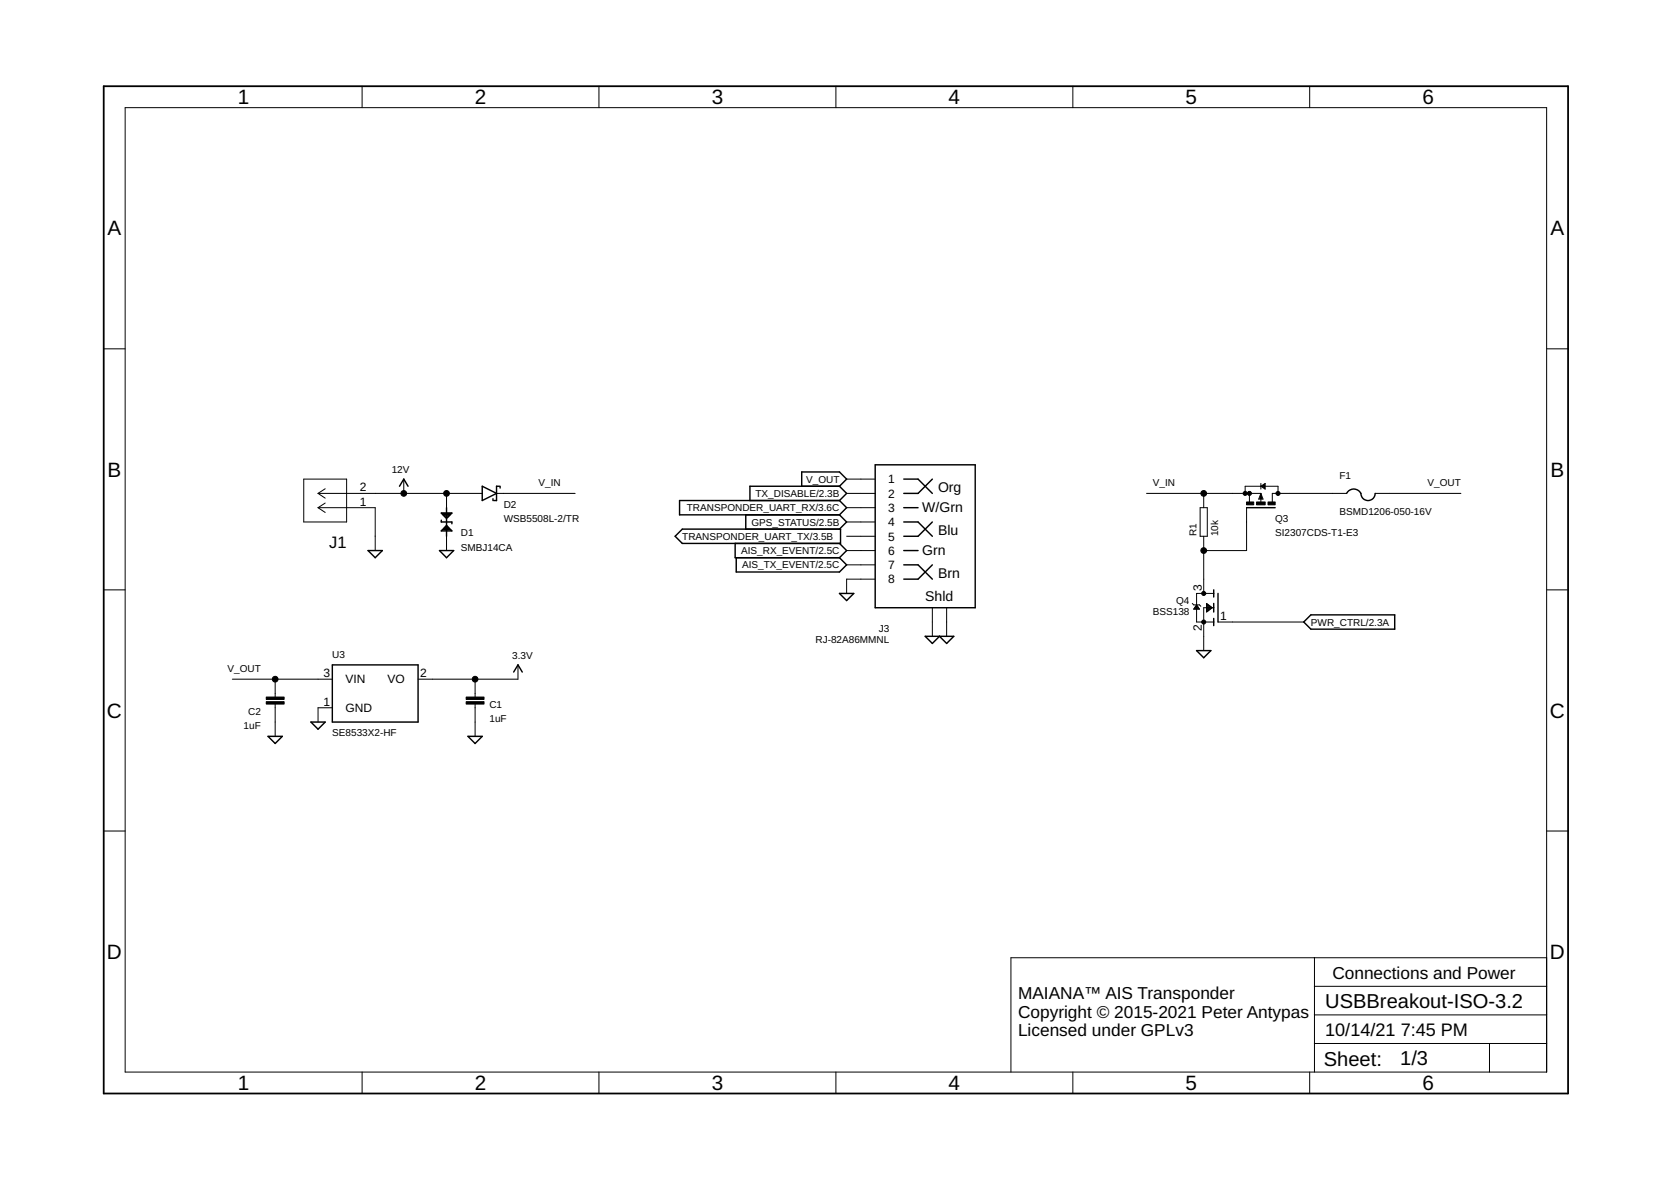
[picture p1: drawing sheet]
<svg xmlns="http://www.w3.org/2000/svg" width="297mm" height="210mm" viewBox="0 0 297 210" stroke-linecap="round" stroke-linejoin="round" font-family="sans-serif">
<g fill="none" stroke="#000" stroke-width=".25">
<path d="M65.4 97.9h2.6l-1.3 1.2zM71 86.4l.8-1.2 .7 1.2M78.1 97.9h2.5l-1.2 1.2zM78.4 91.2h1.9l-.9 .9zM78.4 92.5v.3h1.9v.3M78.5 91.2h1.8M78.7 94.1h1.4M78.7 91.5h1.4M78.9 93.9h1M79 91.7h.8M79.1 93.7h.6M79.2 91.9h.4"/>
<path d="M79.3 93.5h.2M79.4 93.4l.9 1h-1.9zM79.4 90.2v1M79.4 92.1v1.3M79.4 94.4v.9M85.7 86.4l2.6 1.3-2.6 1.3zM87.6 88.6v.4M88.8 86.4h-.5v2.6h-.5M88.9 86.4v.3M120 95.3l1.3-1.3h28.1v2.6h-28.1zM130.7 96.6v2.5h18.5M130.9 99.1v2.6h18.3l1.3-1.3-1.3-1.3"/>
<path d="M132.6 91.5v2.5M142.5 86.4v-2.5h6.7l1.3 1.3-1.3 1.2M149.2 86.4h-15.9v2.6M149.2 86.4l1.3 1.3-1.3 1.3M149.2 89h-28.4v2.5h28.4M149.2 91.5l1.3 1.3-1.3 1.2M149.2 96.6l1.3 1.3-1.3 1.2M149.2 89l1.3 1.2-1.3 1.3M155.6 82.6h17.8v25.4h-17.8zM160.7 97.9h2.5M160.7 92.8h2.5l2.5 2.5M160.7 90.2h2.5"/>
<path d="M160.7 85.2h2.5l2.5 2.5M165.7 85.2l-2.5 2.5h-2.5M165.7 92.8l-2.5 2.5h-2.5M221.6 90.2h5.1M224.1 88.1l.2 .5h-.3l.1-.4M224.4 86.4l.4-.2v.5zM239.4 87.7a1.42 1.42 0 0 1 1.5-.8 1.42 1.42 0 0 1 1.2 1.4 1.27 1.27 0 0 0 1.4 .6 1.27 1.27 0 0 0 1-1.2M59.1 118.2h15.2v10.1h-15.2zM91.3 119.4l.8-1.2 .7 1.2M149.2 105.5h2.6l-1.3 1.2zM160.7 100.4h2.5l2.5 2.5M164.5 113.1h5l-1.2 1.3-1.3-1.3-1.3 1.3z"/>
<path d="M165.7 100.4l-2.5 2.5h-2.5M212.7 115.6h2.5l-1.2 1.3zM215.8 104.8v1.3M215.8 107.3v1.5M215.8 109.9v1.3M216.5 105.5v5.1M231.8 110.6l1.2-1.3h14.9v2.5h-14.9zM47.6 130.9h2.6l-1.3 1.2zM55.3 128.3h2.5l-1.3 1.3zM83.2 130.9h2.5l-1.2 1.2z"/>
</g>
<g fill="none" stroke="#000" stroke-width=".18">
<path d="M22.2 19.1h252.7v171.4h-252.7zM64.4 15.3v3.8M106.5 15.3v3.8M148.6 15.3v3.8M190.7 15.3v3.8M232.8 15.3v3.8M18.4 62h3.8M274.9 62h3.8M54 85.2h7.6v7.6h-7.6zM56.5 90.2h10.2v7.7M56.5 87.7h29.2M56.5 90.2l1.3 .9"/>
<path d="M56.5 87.7l1.3 .8M57.8 89.4l-1.3 .8M57.8 86.9l-1.3 .8M71.8 85.2v2.5M79.4 87.7v10.2M88.3 87.7h13.9M150.5 90.2h5.1M150.5 95.3h5.1M150.5 87.7h5.1M150.5 85.2h5.1M150.5 92.8h5.1M150.5 97.9h5.1"/>
<path d="M203.8 87.7h20.3M213.3 90.2h1.3v5.1h-1.3zM214 87.7v2.5M214 95.3v10.2M221.3 87.7v-1.3h5.9v1.3M221.6 90.2v7.7h-7.6M222.1 87.7v1.5M224.1 87.7l.4 1h-.7zM224.1 85.9v1M224.1 87.7v1.5M224.1 86.4l.8-.5v1zM239.4 87.7h-13.2v1.5"/>
<path d="M244.5 87.7h15.2M18.4 104.8h3.8M92.1 118.2v2.5h-17.8M150.5 100.4h5.1M155.6 102.9h-5.1v2.6M165.7 108v5.1M168.3 108v5.1M211.9 107.3l.3 .2h1l.3 .3M212.2 108.2h1M212.3 108.1h.8M212.4 108h.6M212.5 107.9h.5"/>
<path d="M212.6 107.8h.3M212.6 107.6h.2M212.7 107.5l.5 .8h-1zM214.5 107.5h.3M214.5 108.2h.7M214.5 108.1h.9M214.5 108h1M214.5 107.9h.8M214.5 107.8h.7M214.5 107.6h.5M214.5 107.3l1 .7-1 .8zM214.5 108.7h.1"/>
<path d="M214.5 108.6h.2M214.5 108.5h.4M214.5 108.4h.6M214.5 107.4h.2M214.5 107.3h.1M215.8 108h-1.8v7.6M215.8 105.5h-3.1v5.1h3.1M216.5 110.6h15.3M274.9 104.8h3.8M41.3 120.7h17.8M48.9 120.7v3.2M48.9 125.2v5.7"/>
<path d="M59.1 125.8h-2.6v2.5M84.5 120.7v3.2M84.5 125.2v5.7M18.4 147.7h3.8M274.9 147.7h3.8M233.7 170.2v20.3M233.7 175.3h41.2M274.9 170.2h-95.2v20.3M64.4 190.5v3.9M106.5 190.5v3.9M148.6 190.5v3.9M190.7 190.5v3.9"/>
<path d="M232.8 190.5v3.9M233.7 185.5h41.2M233.7 180.4h41.2M264.8 185.5v5"/>
</g>
<path d="M18.4 15.3h260.3v179.1h-260.3z" fill="none" stroke="#000" stroke-width=".32"/>
<path d="M221.6 89.2h1.3v.5h-1.3zM223.4 89.2h1.5v.5h-1.5zM225.4 89.2h1.3v.5h-1.3zM47.3 123.9h3.2v.4h-3.2zM47.3 124.7h3.2v.4h-3.2zM82.9 123.9h3.1v.4h-3.1zM82.9 124.7h3.1v.4h-3.1z" fill="#000" stroke="#000" stroke-width=".18"/>
<g fill="#000" stroke="#000" stroke-width=".18">
<circle cx="71.8" cy="87.7" r=".51"/>
<circle cx="79.4" cy="87.7" r=".51"/>
<circle cx="214" cy="97.9" r=".51"/>
<circle cx="214" cy="87.7" r=".51"/>
<circle cx="221.3" cy="87.7" r=".36"/>
<circle cx="222.1" cy="87.7" r=".36"/>
<circle cx="227.2" cy="87.7" r=".36"/>
<circle cx="214" cy="110.6" r=".36"/>
<circle cx="214" cy="105.5" r=".36"/>
<circle cx="48.9" cy="120.7" r=".51"/>
<circle cx="84.5" cy="120.7" r=".51"/>
</g>
<g font-size="3.7">
<text x="42.3" y="18.5">1</text>
<text x="84.4" y="18.5">2</text>
<text x="126.5" y="18.5">3</text>
<text x="168.6" y="18.5">4</text>
<text x="210.7" y="18.5">5</text>
<text x="252.9" y="18.5">6</text>
<text x="19.1" y="41.9">A</text>
<text x="275.6" y="41.9">A</text>
<text x="19.1" y="84.7">B</text>
<text x="275.6" y="84.7">B</text>
<text x="19" y="127.6">C</text>
<text x="275.5" y="127.6">C</text>
<text x="19" y="170.4">D</text>
<text x="275.5" y="170.4">D</text>
<text x="42.3" y="193.7">1</text>
<text x="84.4" y="193.7">2</text>
<text x="126.5" y="193.7">3</text>
<text x="168.6" y="193.7">4</text>
<text x="210.7" y="193.7">5</text>
<text x="252.9" y="193.7">6</text>
</g>
<g font-size="3.6">
<text x="235.6" y="179.1">USBBreakout-ISO-3.2</text>
<text x="235.3" y="189.4">Sheet:</text>
<text x="248.9" y="189.3">1/3</text>
</g>
<g font-size="3.2">
<text x="235.6" y="184.2">10/14/21</text>
<text x="249" y="184.2">7:45 PM</text>
</g>
<g font-size="3.1">
<text x="181" y="177.6">MAIANA™ AIS Transponder</text>
<text x="236.8" y="174">Connections and Power</text>
<text x="181" y="180.9">Copyright © 2015-2021 Peter Antypas</text>
<text x="181" y="184.2">Licensed under GPLv3</text>
</g>
<text font-size="2.9" x="58.5" y="97.4">J1</text>
<g font-size="2.5">
<text x="166.7" y="87.4">Org</text>
<text x="164" y="91">W/Grn</text>
<text x="166.7" y="95.1">Blu</text>
<text x="164" y="98.6">Grn</text>
<text x="164.5" y="106.7">Shld</text>
<text x="166.7" y="102.7">Brn</text>
</g>
<g font-size="2.1">
<text x="63.9" y="89.9">1</text>
<text x="63.9" y="87.3">2</text>
<text x="157.9" y="85.9">1</text>
<text x="157.9" y="88.5">2</text>
<text x="157.9" y="91">3</text>
<text x="157.9" y="93.5">4</text>
<text x="157.9" y="101.2">7</text>
<text x="157.9" y="98.6">6</text>
<text x="157.9" y="96.1">5</text>
<text x="157.9" y="103.7">8</text>
<text x="213.6" y="105.1" transform="rotate(-90 213.6 105.1)">3</text>
<text x="213.6" y="112.1" transform="rotate(-90 213.6 112.1)">2</text>
<text x="216.9" y="110.2">1</text>
<text x="57.5" y="120.4">3</text>
<text x="57.5" y="125.4">1</text>
<text x="61.4" y="121.5">VIN</text>
<text x="68.9" y="121.5">VO</text>
<text x="74.7" y="120.4">2</text>
<text x="61.4" y="126.6">GND</text>
</g>
<g font-size="1.8">
<text x="69.6" y="84.1">12V</text>
<text x="95.7" y="86.4">V_IN</text>
<text x="134.3" y="88.3">TX_DISABLE/2.3B</text>
<text x="143.3" y="85.8">V_OUT</text>
<text x="204.9" y="86.4">V_IN</text>
<text x="238.1" y="85.2">F1</text>
<text x="253.8" y="86.4">V_OUT</text>
<text x="81.9" y="95.3">D1</text>
<text x="89.5" y="92.8">WSB5508L-2/TR</text>
<text x="89.5" y="90.2">D2</text>
<text x="121.3" y="96">TRANSPONDER_UART_TX/3.5B</text>
<text x="122.1" y="90.9">TRANSPONDER_UART_RX/3.6C</text>
<text x="133.6" y="93.4">GPS_STATUS/2.5B</text>
<text x="212.7" y="95.3" transform="rotate(-90 212.7 95.3)">R1</text>
<text x="216.5" y="95.3" transform="rotate(-90 216.5 95.3)">10k</text>
<text x="226.7" y="95.3">SI2307CDS-T1-E3</text>
<text x="226.7" y="92.8">Q3</text>
<text x="238.1" y="91.5">BSMD1206-050-16V</text>
<text x="81.9" y="97.9">SMBJ14CA</text>
<text x="131.7" y="98.5">AIS_RX_EVENT/2.5C</text>
<text x="131.9" y="101">AIS_TX_EVENT/2.5C</text>
<text x="209.1" y="107.4">Q4</text>
<text x="156.2" y="112.3">J3</text>
<text x="204.9" y="109.3">BSS138</text>
<text x="233" y="111.2">PWR_CTRL/2.3A</text>
<text x="40.4" y="119.4">V_OUT</text>
<text x="59.1" y="116.9">U3</text>
<text x="91.1" y="117.2">3.3V</text>
<text x="145" y="114.4">RJ-82A86MMNL</text>
<text x="87" y="125.8">C1</text>
<text x="43.3" y="129.6">1uF</text>
<text x="44.1" y="127.1">C2</text>
<text x="59.1" y="130.9">SE8533X2-HF</text>
<text x="87" y="128.3">1uF</text>
</g>
</svg>
